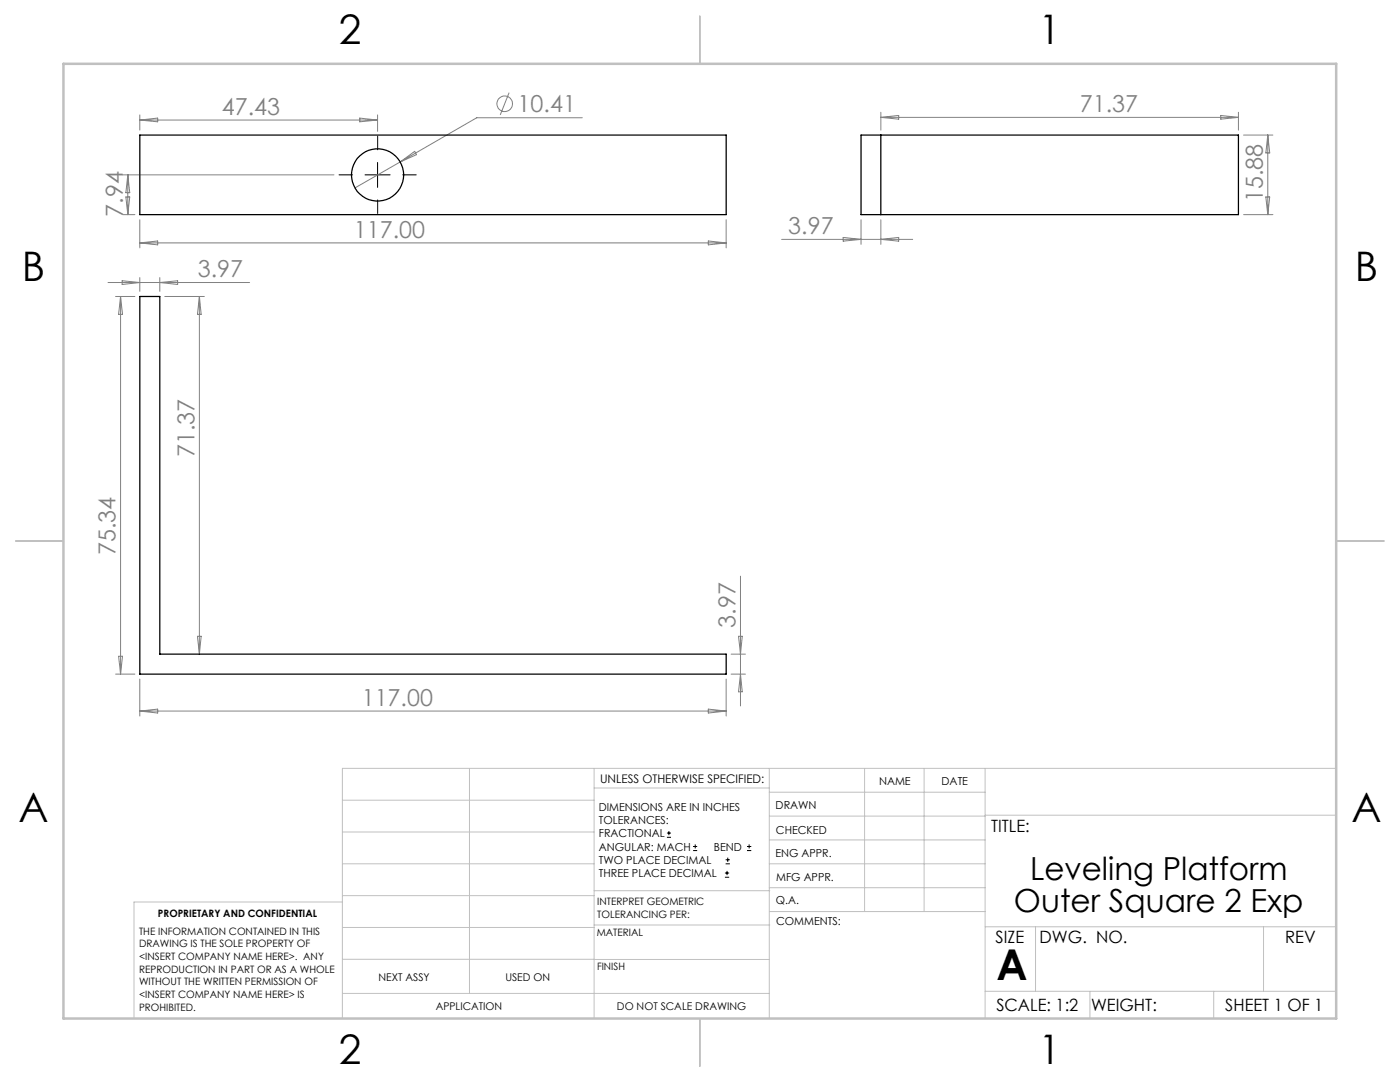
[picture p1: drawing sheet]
<svg xmlns="http://www.w3.org/2000/svg" width="279mm" height="216mm" viewBox="0 0 279 216" stroke-linecap="round" stroke-linejoin="round" font-family="sans-serif">
<g fill="none" stroke="#808080" stroke-width=".2">
<path d="M101.6 18.5l-1.8 4.4M24.5 34.9h42.1M25.1 39.3h.8l-.4 3.5zM25.5 34.9v7.9M25.5 34.9l.4 3.6h-.8zM27.9 22.9v3.1M27.9 24l3.6-.4v.7zM27.9 24h47.5M71.8 23.6l3.6 .4-3.6 .3zM75.4 22.9v3.3M79.9 32.3l-9.1 5.2M79.9 32.3l2.9-2.1 .3 .7z"/>
<path d="M116.2 23.5h-21.1l-15.2 8.8M175.8 22.4v3.6M175.8 23.4l3.6-.4v.8zM175.8 23.4h71.4M243.6 23l3.6 .4-3.6 .4zM247.2 22.4v3.6M248.2 27h5.8M252.6 39.3h.8l-.4 3.5zM253 27v15.8M253 27l.4 3.5h-.8zM21.6 56.4h28.2M23.1 59.2h3.8"/>
<path d="M24.1 59.2l.3 3.5h-.7zM24.1 59.2v75.3M24.4 56l3.5 .4-3.5 .4zM24.5 42.8h2.4M27.9 43.9v5.6M27.9 48.5h117M27.9 48.5l3.6-.4v.8zM27.9 55.4v2.7M31.9 55.4v2.7M31.9 56.4l3.6-.4v.8zM32.9 59.2h7.9M39.8 59.2v71.3"/>
<path d="M39.8 59.2l.3 3.5h-.7zM141.4 48.1l3.5 .4-3.5 .4zM144.9 43.9v5.6M156 47.8h26.1M168.3 47.4l3.5 .4-3.5 .3zM171.8 43.9v4.9M175.8 43.9v4.9M175.8 47.8l3.6-.4v.7zM248.2 42.8h5.8M147.8 115v25.9M23.1 134.5h3.8M23.7 131h.7l-.3 3.5z"/>
<path d="M27.9 135.5v7.4M39.4 127h.7l-.3 3.5zM144.9 135.5v7.4M145.9 134.5h2.9M145.9 130.5h2.9M147.4 127h.7l-.3 3.5zM147.8 134.5l.3 3.5h-.7zM27.9 141.9l3.6-.4v.8zM27.9 141.9h117M141.4 141.5l3.5 .4-3.5 .4z"/>
<circle cx="100.7" cy="20.7" r="1.55"/>
</g>
<g fill="none" stroke="#000" stroke-width=".2">
<path d="M72.8 34.9h5.1M75.4 32.4v5M133.1 167.1h.8M133.1 166.2h.8M133.5 165.8v.9M138.3 169.7h.8M138.3 168.9h.8M138.7 168.5v.8M144.7 175h.8M144.7 174.2h.8M144.8 172.4h.9M144.8 171.6h.9"/>
<path d="M145.1 173.8v.8M145.2 171.1v.9M149.1 169.7h.8M149.1 168.9h.8M149.5 168.5v.8"/>
</g>
<path d="M70.4 34.9h-2.7M75.4 29.9v-2.7M75.4 39.9v2.7M80.4 34.9h2.7" fill="none" stroke="#000" stroke-width=".2" stroke-dasharray="15.2 1.3 1.3 1.3"/>
<g fill="none" stroke="#c0c0c0" stroke-width=".2">
<path d="M68.3 159.7h50.3M93.7 153.3v44.9M118.6 153.3v49.9M118.6 157.2h34.9M153.5 153.3v49.9M153.5 158.1h43.1M172.5 153.3v28.6M184.4 153.3v28.6M196.6 153.3v49.9M266.7 153.3h-198.4v49.9M68.3 178.7h50.3M68.3 172.4h50.3"/>
<path d="M68.3 166h50.3M68.3 180h-41.6v23.2M118.6 177.7h35M153.5 167.6h43.1M153.5 162.8h43.1M153.5 172.4h43.1M153.5 177.1h43.1M196.6 162.7h70.1M68.3 198.2h85.2M68.3 191.4l85.2 .1M68.3 185.1h50.3M118.6 184.6h35"/>
<path d="M153.6 181.9h43M196.6 197.8h70.1M196.6 184.9h70.1M206.7 184.9v12.9M217.5 197.8v5.4M242.2 197.8v5.4M252.2 184.9v12.9"/>
</g>
<path d="M139.7 3.2v9.5M3.1 107.9h9.6M266.7 107.9h9.5M139.7 203.2v9.6" fill="none" stroke="#c0c0c0" stroke-width=".25"/>
<path d="M12.7 12.7h254v190.5h-254z" fill="none" stroke="#c0c0c0" stroke-width=".5"/>
<g fill="none" stroke="#000" stroke-width=".25">
<path d="M27.9 27h117v15.8h-117zM171.8 27h75.4v15.8h-75.4zM175.8 27v15.8M27.9 59.2h4v71.3h113v4h-117z"/>
<circle cx="75.4" cy="34.9" r="5.2"/>
</g>
<text font-size="8.5" x="198.9" y="195.5">A</text>
<g font-size="8.1">
<text x="67.6" y="8.9">2</text>
<text x="207.3" y="8.9">1</text>
<text x="4.4" y="56.2">B</text>
<text x="270.4" y="56.2">B</text>
<text x="3.7" y="164.1">A</text>
<text x="269.7" y="164.1">A</text>
<text x="67.6" y="212.4">2</text>
<text x="207.3" y="212.4">1</text>
</g>
<g font-size="6.3">
<text x="205.6" y="175.6">Leveling Platform</text>
<text x="202.3" y="182">Outer Square 2 Exp</text>
</g>
<g font-size="4.7" fill="#808080">
<text x="44.3" y="22.9">47.43</text>
<text x="103.3" y="22.4">10.41</text>
<text x="215.5" y="22.4">71.37</text>
<text x="252" y="40.3" transform="rotate(-90 252 40.3)">15.88</text>
<text x="24.5" y="43.2" transform="rotate(-90 24.5 43.2)">7.94</text>
<text x="70.6" y="47.4">117.00</text>
<text x="157.3" y="46.7">3.97</text>
<text x="39.5" y="55.4">3.97</text>
<text x="38.8" y="91.3" transform="rotate(-90 38.8 91.3)">71.37</text>
<text x="23.1" y="110.8" transform="rotate(-90 23.1 110.8)">75.34</text>
<text x="146.8" y="125.3" transform="rotate(-90 146.8 125.3)">3.97</text>
<text x="72.2" y="140.9">117.00</text>
</g>
<g font-size="3.4">
<text x="197.8" y="166">TITLE:</text>
<text x="198.7" y="188.1">SIZE</text>
<text x="207.5" y="188.1">DWG. NO.</text>
<text x="256.5" y="188.2">REV</text>
<text x="198.8" y="201.7">SCALE: 1:2</text>
<text x="217.7" y="201.8">WEIGHT:</text>
<text x="244.5" y="201.7">SHEET 1 OF 1</text>
</g>
<text font-size="2.4" x="119.8" y="156.2">UNLESS OTHERWISE SPECIFIED:</text>
<g font-size="2.2">
<text x="119.5" y="161.8">DIMENSIONS ARE IN INCHES</text>
<text x="154.8" y="161.4">DRAWN</text>
<text x="175.4" y="156.6">NAME</text>
<text x="187.9" y="156.7">DATE</text>
<text x="119.5" y="164.4">TOLERANCES:</text>
<text x="119.5" y="167.1">FRACTIONAL</text>
<text x="154.9" y="166.3">CHECKED</text>
<text x="119.5" y="169.7">ANGULAR: MACH</text>
<text x="119.5" y="172.4">TWO PLACE DECIMAL</text>
<text x="142.5" y="169.7">BEND</text>
<text x="154.8" y="171">ENG APPR.</text>
<text x="119.5" y="175">THREE PLACE DECIMAL</text>
<text x="154.9" y="175.7">MFG APPR.</text>
<text x="154.9" y="180.4">Q.A.</text>
<text x="154.9" y="184.6">COMMENTS:</text>
</g>
<g font-size="2.1">
<text x="75.5" y="195.7">NEXT ASSY</text>
<text x="100.9" y="195.7">USED ON</text>
<text x="86.9" y="201.5">APPLICATION</text>
<text x="123.1" y="201.6">DO NOT SCALE DRAWING</text>
</g>
<g font-size="2">
<text x="31.5" y="182.9">PROPRIETARY AND CONFIDENTIAL</text>
<text x="119.2" y="180.6">INTERPRET GEOMETRIC</text>
<text x="119.2" y="183.1">TOLERANCING PER:</text>
<text x="27.8" y="186.5">THE INFORMATION CONTAINED IN THIS</text>
<text x="27.8" y="189">DRAWING IS THE SOLE PROPERTY OF</text>
<text x="27.8" y="191.6">&lt;INSERT COMPANY NAME HERE&gt;. ANY</text>
<text x="119.1" y="186.7">MATERIAL</text>
<text x="27.8" y="194.1">REPRODUCTION IN PART OR AS A WHOLE</text>
<text x="27.8" y="196.6">WITHOUT THE WRITTEN PERMISSION OF</text>
<text x="119.1" y="193.5">FINISH</text>
<text x="27.8" y="199.1">&lt;INSERT COMPANY NAME HERE&gt; IS</text>
<text x="27.8" y="201.7">PROHIBITED.</text>
</g>
</svg>
